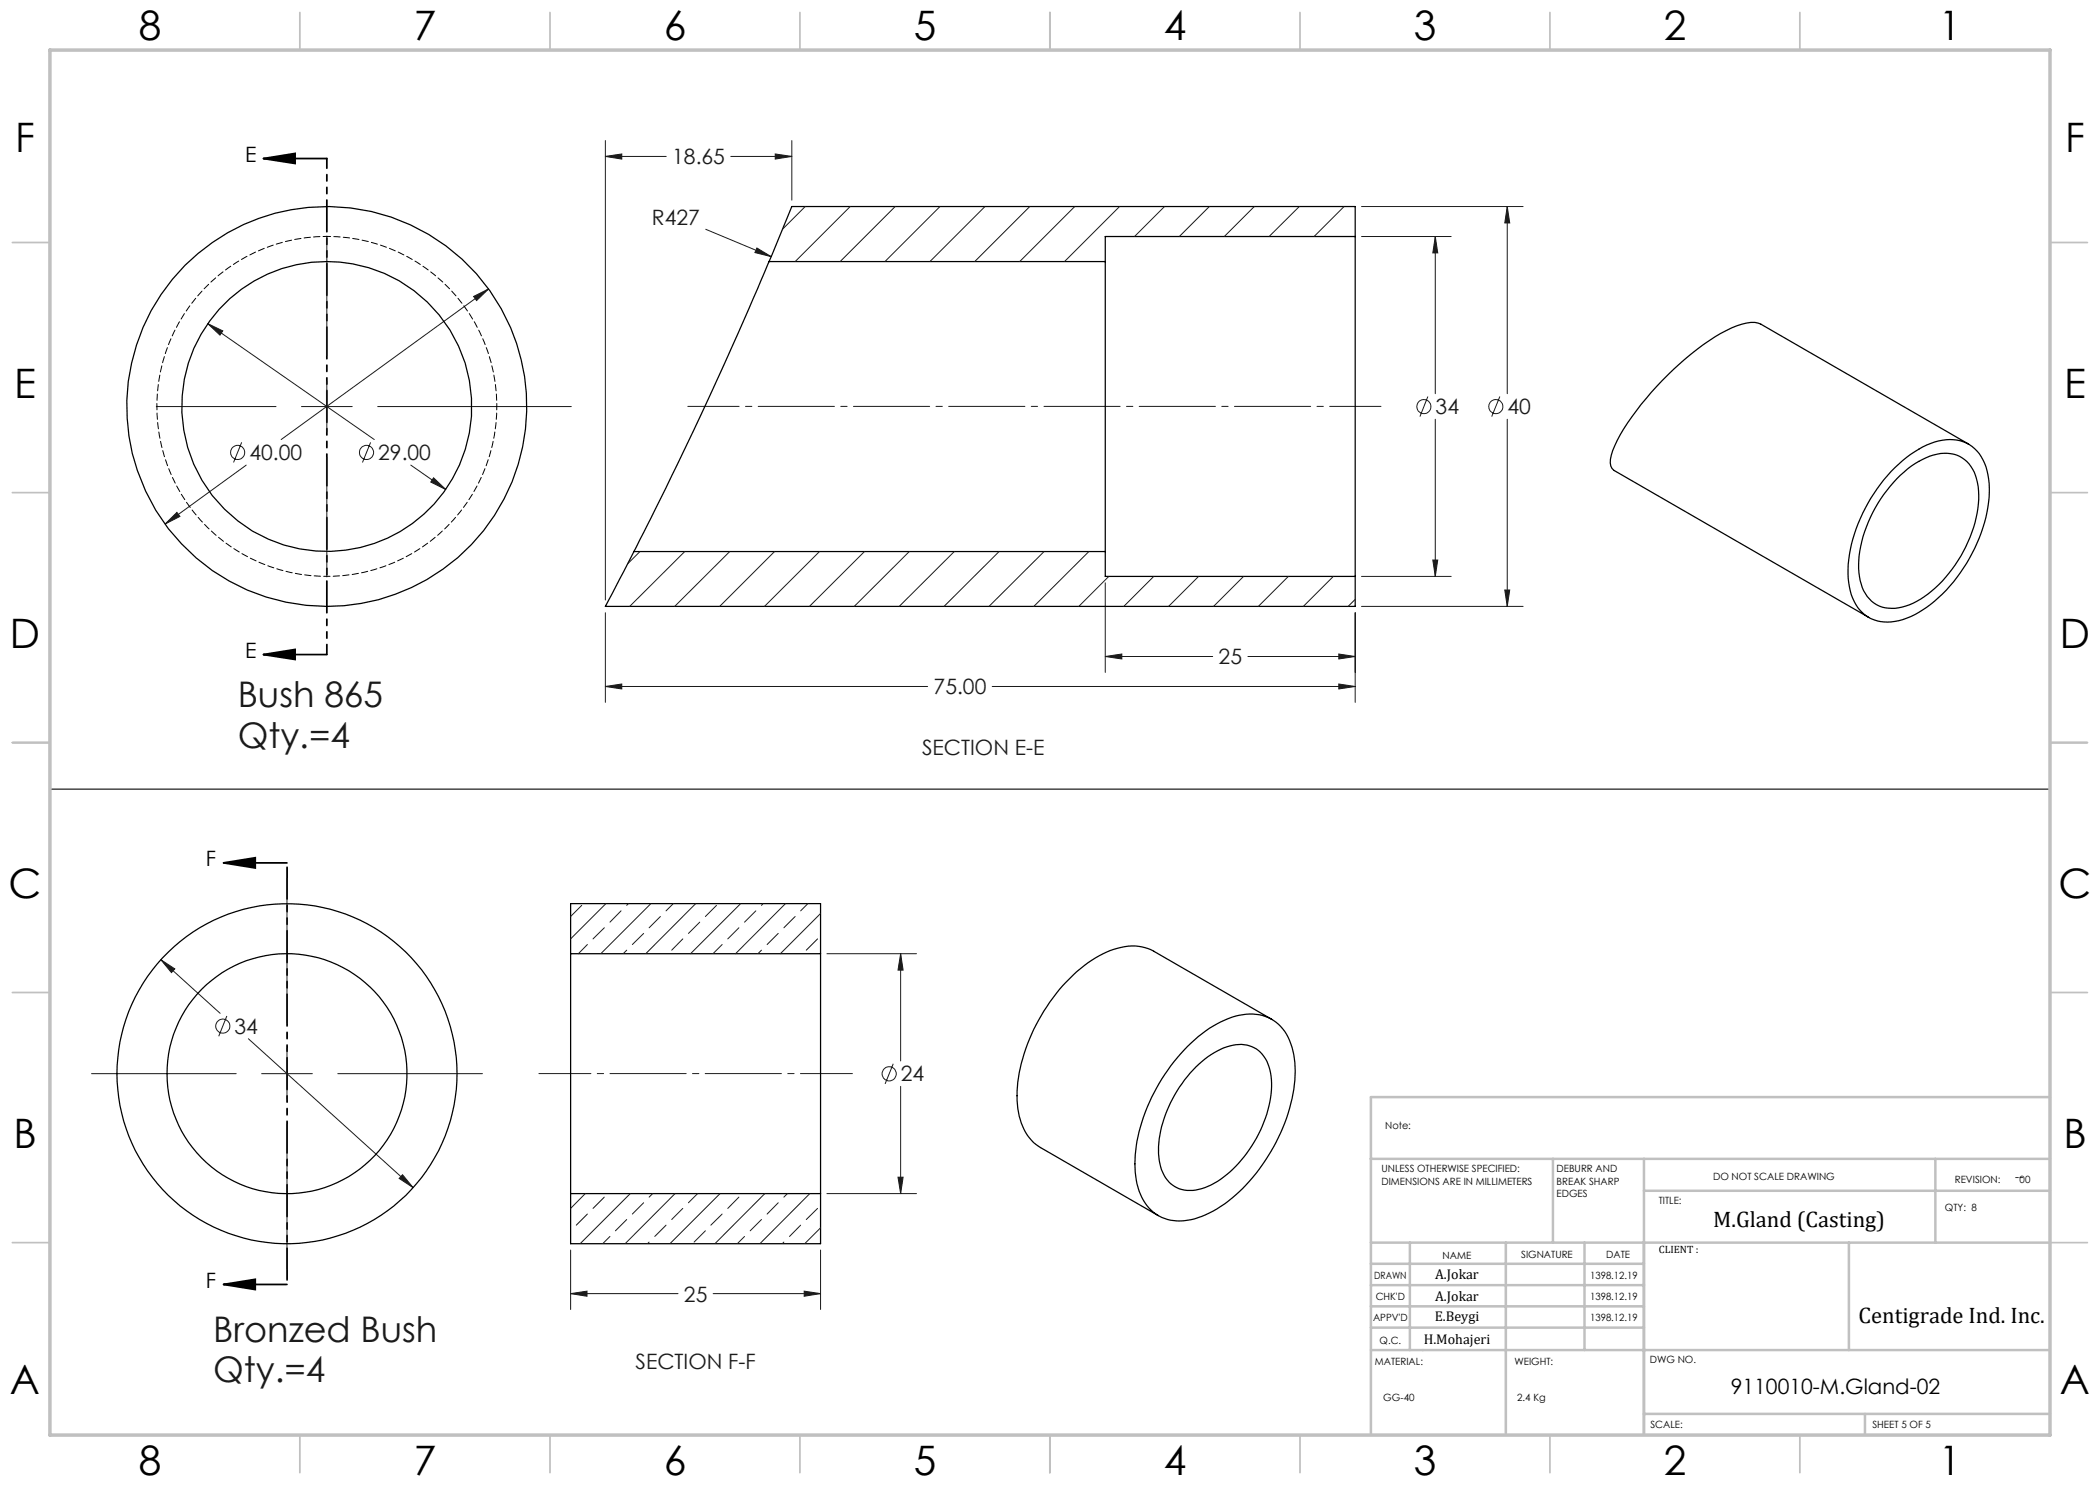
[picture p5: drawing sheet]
<svg xmlns="http://www.w3.org/2000/svg" width="420mm" height="297mm" viewBox="0 0 420 297" stroke-linecap="round" stroke-linejoin="round" font-family="sans-serif">
<g fill="none" stroke="#191924" stroke-width=".2">
<path d="M121.1 31.3l3.3-.5v1zM121.1 28.1v91.9M121.1 31.3h12.1M146.2 31.3h12.2M155 30.8l3.4 .5-3.4 .5zM158.4 28.1v11.9M65.4 47.2v24M94.7 59.3l3-1.5-2.4 2.3zM97.7 57.8l-41.5 30.1M141.1 45.9l13.1 5.4M151.4 49.6l2.8 1.7-3.2-.8zM272.3 47.3h17.9"/>
<path d="M272.3 41.3h32.3M287.1 47.3l.4 3.3h-.9zM287.1 47.3v31.4M301.4 41.3l.5 3.3h-.9zM301.4 41.3v37.4M41.6 64.7l3 1.5-.6 .8zM41.6 64.7l33.3 23.2M65.4 76.2v10.2M285.6 79.3l-1.6 4M300 79.3l-1.7 4M31.3 81.3h23.9M48.3 88.5l-1.6 4"/>
<path d="M49.2 93l-16.2 11.8M60.3 81.3h10.1M65.4 91.5v23.9M74.1 88.5l-1.6 4M75.5 81.3h38.8M82.2 93l6.9 4.9M86.7 95.6l2.4 2.3-3-1.5zM287.1 83.9v31.4M301.4 83.9v37.4M33 104.8l2.4-2.3 .6 .8zM221.1 116.6v17.9M272.3 115.3h17.9"/>
<path d="M286.6 112h.9l-.4 3.3zM301 118h.9l-.5 3.3zM121.1 137.3l3.3-.5v1zM121.1 122.6v17.9M121.1 137.3h64.4M198.4 137.3h72.6M221.1 131.3l3.3-.5v1zM221.1 131.3h21.4M249.6 131.3h21.4M267.8 130.8l3.2 .5-3.2 .5zM267.8 136.8l3.2 .5-3.2 .5zM271 122.6v17.9"/>
<path d="M272.3 121.3h32.3M57.4 175.6v29M32.2 191.9l2.8 1.9-.7 .7zM32.2 191.9l11.8 10.8M165.4 190.7h17.9M180.1 190.7l.5 3.3h-1zM180.1 190.7v21.5M18.3 214.7h28.9M45.4 203.2l-1.7 4.1M49.7 207.7l32.9 29.8M52.3 214.7h10.2M57.4 209.7v10.1"/>
<path d="M67.6 214.7h28.9M178.6 212.8l-1.6 4M180.1 217.3v21.4M57.4 224.9v28.9M80.5 234.9l2.1 2.6-2.8-1.8zM165.4 238.7h17.9M179.6 235.4h1l-.5 3.3zM114.1 258.7l3.3-.5v1.1zM114.1 250v11.9M114.1 258.7h21.5M142.6 258.7h21.5M160.8 258.2l3.3 .5-3.3 .6z"/>
<path d="M164.1 250v11.9"/>
<circle cx="47.5" cy="90.5" r="1.4"/>
<circle cx="73.3" cy="90.5" r="1.41"/>
<circle cx="284.8" cy="81.3" r="1.4"/>
<circle cx="299.2" cy="81.3" r="1.4"/>
<circle cx="44.6" cy="205.2" r="1.41"/>
<circle cx="177.8" cy="214.8" r="1.42"/>
</g>
<path d="M52.7 31.7h12.7M52.7 31.7l6.3-1v2zM52.7 130.9h12.7M52.7 130.9l6.3-1v2zM44.7 172.6l6.3-1v2zM44.7 172.6h12.7M44.7 256.9l6.3-1v2zM44.7 256.9h12.7" fill="none" stroke="#000" stroke-width=".35"/>
<path d="M65.4 31.7v99.2" fill="none" stroke="#000" stroke-width=".35" stroke-dasharray="6.3 1.3 1.3 1.3 1.3 1.3" stroke-dashoffset="4.4"/>
<path d="M57.4 172.6v84.3" fill="none" stroke="#000" stroke-width=".35" stroke-dasharray="6.3 1.3 1.3 1.3 1.3 1.3" stroke-dashoffset="-.9"/>
<path d="M137.6 81.3h138.6" fill="none" stroke="#191924" stroke-width=".2" stroke-dasharray="15.2 1.3 1.3 1.3" stroke-dashoffset="5"/>
<path d="M170.5 214.7h-62.7" fill="none" stroke="#191924" stroke-width=".2" stroke-dasharray="15.2 1.3 1.3 1.3" stroke-dashoffset="4.8"/>
<path d="M10 157.8h400" fill="none" stroke="#191924" stroke-width=".25"/>
<g fill="none" stroke="#c0c0c0" stroke-width=".35">
<path d="M60 2.5v7.5M110 2.5v7.5M160 2.5v7.5M210 2.5v7.5M260 2.5v7.5M310 2.5v7.5M360 2.5v7.5M2.5 48.5h7.5M410 48.5h7.5M2.5 98.5h7.5M410 98.5h7.5M2.5 148.5h7.5"/>
<path d="M410 148.5h7.5M2.5 198.5h7.5M410 198.5h7.5M2.5 248.5h7.5M410 248.5h7.5M60 287v7.5M110 287v7.5M160 287v7.5M210 287v7.5M260 287v7.5M310 287v7.5M360 287v7.5"/>
</g>
<g fill="none" stroke="#c0c0c0" stroke-width=".5">
<path d="M410 219.4h-135.8v67.4M274.2 231.8h135.8M310.6 231.8v16.7M328.8 231.8v55.2M328.8 238.2h81.2M387.1 231.8v16.7M274.2 248.5h135.8M274.2 257h54.6M274.2 252.8h54.6M282 248.5v21.5M301.2 248.5v38.3M316.9 248.5v21.5"/>
<path d="M369.8 248.5v21.5M274.2 265.5h54.6M274.2 261.3h54.6M274.2 270h135.8M328.8 282.8h81.2M373 282.8v4.2"/>
</g>
<path d="M10 10h400v277h-400z" fill="none" stroke="#c0c0c0" stroke-width=".7"/>
<path d="M52.7 31.7l6.3-1v2zM52.7 130.9l6.3-1v2zM44.7 172.6l6.3-1v2zM44.7 256.9l6.3-1v2z" fill="#000"/>
<g fill="#191924">
<path d="M151.4 49.6l2.8 1.7-3.2-.8z"/>
<path d="M94.7 59.3l.6 .8 2.4-2.3zM33 104.8l3-1.5-.6-.8zM41.6 64.7l2.4 2.3 .6-.8zM86.7 95.6l-.6 .8 3 1.5zM287.1 47.3l.4 3.3h-.9zM286.6 112h.9l-.4 3.3zM267.8 130.8l3.2 .5-3.2 .5zM221.1 131.3l3.3-.5v1zM121.1 137.3l3.3-.5v1zM267.8 136.8l3.2 .5-3.2 .5zM121.1 31.3l3.3-.5v1zM155 30.8l3.4 .5-3.4 .5zM301.4 41.3l.5 3.3h-.9zM301 118h.9l-.5 3.3zM80.5 234.9l-.7 .8 2.8 1.8zM32.2 191.9l2.1 2.6 .7-.7zM114.1 258.7l3.3-.5v1.1zM160.8 258.2l3.3 .5-3.3 .6zM180.1 190.7l.5 3.3h-1zM179.6 235.4h1l-.5 3.3z"/>
</g>
<g fill="none" stroke="#000" stroke-width=".25">
<path d="M153.8 52.3a848.7 848.7 0 0 1-27 58M153.8 52.3h67.3M221.1 52.3v58M271 47.3v68M271 47.3v-6h-112.6l-4.6 11M271 47.3h-49.9v5M378.2 94.3a20.1 20.1 0 0 1 10.3-6.3 7.4 7.4 0 0 1 8.9 6.1 22.9 22.9 0 0 1-2 14.6 29.9 29.9 0 0 1-12.5 14.2 9.6 9.6 0 0 1-9.3 .5 9.5 9.5 0 0 1-4-7.7 29.6 29.6 0 0 1 6.5-18.9zM379.3 95.8a15.3 15.3 0 0 1 9.5-5.1 6.4 6.4 0 0 1 6.7 5.9 21.4 21.4 0 0 1-2.8 13.7 23.4 23.4 0 0 1-10.8 10.7 7.3 7.3 0 0 1-7.6-.8 10.1 10.1 0 0 1-2.5-8.2 27.4 27.4 0 0 1 7.5-16.2zM393.7 88.8l-41.5-24a6 6 0 0 0-4.8 .4 43.8 43.8 0 0 0-13.8 9.8 53.6 53.6 0 0 0-10.6 14.1 5 5 0 0 0-.6 4.6l.5 .4 50.8 29.4M126.8 110.3l-5.7 11h149.9v-6M126.8 110.3h94.3M221.1 110.3v5h49.9"/>
<path d="M114.1 190.7v48M114.1 190.7v-10h50v10M114.1 190.7h50M164.1 190.7v48M237.5 209.3a20.4 20.4 0 0 1 11.7-6.5 8.4 8.4 0 0 1 9.2 6.7 24 24 0 0 1-1.1 14.1 35 35 0 0 1-14.7 18.6 12 12 0 0 1-9.7 1.5 9.2 9.2 0 0 1-5.6-7.7 28.3 28.3 0 0 1 3.5-17.4 39.5 39.5 0 0 1 6.7-9.3zM239.1 213.4a13.9 13.9 0 0 1 9.2-4.5 6 6 0 0 1 5.7 5 20.1 20.1 0 0 1-2.7 13.7 21.5 21.5 0 0 1-10.3 9.9 6.3 6.3 0 0 1-7.6-1.6 11.3 11.3 0 0 1-1.4-8.9 26.4 26.4 0 0 1 7.1-13.6zM254.4 203.9l-23.6-13.7a9.5 9.5 0 0 0-8-.3 27.8 27.8 0 0 0-13.4 11.4 33.3 33.3 0 0 0-6 18.7 11.8 11.8 0 0 0 3.8 8.9l24.5 14.2M114.1 238.7v10h50v-10M114.1 238.7h50"/>
<circle cx="65.4" cy="81.3" r="29"/>
<circle cx="65.4" cy="81.3" r="40"/>
<circle cx="57.4" cy="214.7" r="34"/>
<circle cx="57.4" cy="214.7" r="24"/>
</g>
<path d="M65.4 47.3a34 34 0 0 1 29.8 50.4 34 34 0 0 1-58.5 1.8 34 34 0 0 1 26.6-52.2h2.1" fill="none" stroke="#000" stroke-width=".2" stroke-dasharray="1.3 .6" stroke-dashoffset=".5"/>
<g fill="none" stroke="#191924" stroke-width=".2">
<path d="M161 41.3l-4.5 4.6M170 41.3l-11 11M179 41.3l-11 11M188 41.3l-11 11M197 41.3l-11 11M206 41.3l-11.1 11M214.9 41.3l-11 11M223.9 41.3l-11 11M232.9 41.3l-6 6M241.9 41.3l-6 6M250.9 41.3l-6 6M259.9 41.3l-6.1 6"/>
<path d="M268.8 41.3l-6 6M128 110.3l-2.4 2.4M136.9 110.3l-11 11M145.9 110.3l-11 11M154.9 110.3l-11 11M163.9 110.3l-11 11M172.9 110.3l-11 11M181.9 110.3l-11 11M190.9 110.3l-11.1 11M199.8 110.3l-11 11M208.8 110.3l-11 11M217.8 110.3l-11 11"/>
<path d="M221.8 115.3l-6 6M230.8 115.3l-6 6M239.7 115.3l-6 6M248.7 115.3l-6 6M257.7 115.3l-6 6M266.7 115.3l-6 6M271 119.9l-1.4 1.4M116.3 181.1l-2.2 2.2M117.5 188.9l-1.8 1.8M120.9 185.6l-2.3 2.2M121.2 180.7l-7.1 7.1M124.2 182.2l-2.2 2.2"/>
<path d="M125.3 190l-.7 .7M125.7 180.7l-.4 .4M128.7 186.7l-2.2 2.2M130.2 180.7l-10 10M132.1 183.3l-2.3 2.3M134.7 180.7l-1.5 1.5M136.6 187.8l-2.3 2.2M139.1 180.7l-9.9 10M139.9 184.4l-2.2 2.3M143.3 181.1l-2.2 2.2M144.4 188.9l-1.8 1.8M147.8 185.6l-2.2 2.2"/>
<path d="M148.1 180.7l-10 10M151.2 182.2l-2.3 2.2M152.3 190l-.7 .7M152.6 180.7l-.3 .4M155.6 186.7l-2.2 2.2M157.1 180.7l-10 10M159 183.3l-2.2 2.3M161.6 180.7l-1.5 1.5M163.5 187.8l-2.2 2.2M164.1 182.7l-8 8M117.1 238.7l-3 3M120.9 239.4l-2.3 2.3"/>
<path d="M126 238.7l-10 10M130.5 238.7l-.7 .7M135 238.7l-10 10M139.5 238.7l-1.8 1.9M144 238.7l-10 10M147.8 239.4l-2.2 2.3M153 238.7l-10 10M157.5 238.7l-.7 .7M162 238.7l-10 10M117.5 242.8l-2.2 2.2M122 247.3l-1.5 1.4M125.3 243.9l-2.2 2.3"/>
<path d="M128.7 240.6l-2.2 2.2M129.8 248.4l-.3 .3M133.2 245l-2.2 2.3M136.6 241.7l-2.3 2.2M141.1 246.2l-2.3 2.2M144.4 242.8l-2.2 2.2M148.9 247.3l-1.4 1.4M152.3 243.9l-2.3 2.3M155.6 240.6l-2.2 2.2M156.8 248.4l-.3 .3M160.1 245l-2.2 2.3M163.5 241.7l-2.2 2.2"/>
<path d="M164.1 245.6l-3.2 3.1"/>
</g>
<g font-size="8.1">
<text x="27.8" y="8">8</text>
<text x="82.8" y="8">7</text>
<text x="132.8" y="8">6</text>
<text x="182.8" y="8">5</text>
<text x="232.8" y="8">4</text>
<text x="282.8" y="8">3</text>
<text x="332.8" y="8">2</text>
<text x="387.8" y="8">1</text>
<text x="3" y="30.4">F</text>
<text x="413" y="30.4">F</text>
<text x="2.8" y="79.6">E</text>
<text x="412.8" y="79.6">E</text>
<text x="2" y="129.6">D</text>
<text x="412" y="129.6">D</text>
<text x="1.7" y="179.6">C</text>
<text x="411.7" y="179.6">C</text>
<text x="2.7" y="229.6">B</text>
<text x="412.7" y="229.6">B</text>
<text x="2" y="278.9">A</text>
<text x="412" y="278.9">A</text>
<text x="27.8" y="295">8</text>
<text x="82.8" y="295">7</text>
<text x="132.8" y="295">6</text>
<text x="182.8" y="295">5</text>
<text x="232.8" y="295">4</text>
<text x="282.8" y="295">3</text>
<text x="332.8" y="295">2</text>
<text x="387.8" y="295">1</text>
</g>
<g font-size="7.1" fill="#191924">
<text x="47.5" y="141.5">Bush 865</text>
<text x="47.5" y="149.5">Qty.=4</text>
<text x="42.7" y="268.4">Bronzed Bush</text>
<text x="42.7" y="276.4">Qty.=4</text>
</g>
<g font-size="4.5">
<text x="342.6" y="245.3">M.Gland (Casting)</text>
<text x="371.7" y="264.6">Centigrade Ind. Inc.</text>
</g>
<g font-size="4.2">
<text x="49" y="32.4">E</text>
<text x="49" y="131.6">E</text>
<text x="41.2" y="173.3">F</text>
<text x="41.2" y="257.6">F</text>
<text x="346.2" y="278.8">9110010-M.Gland-02</text>
</g>
<g font-size="4.2" fill="#191924">
<text x="134.4" y="32.9">18.65</text>
<text x="130.4" y="44.9">R427</text>
<text x="287.1" y="82.9">34</text>
<text x="301.5" y="82.9">40</text>
<text x="49.9" y="92">40.00</text>
<text x="75.6" y="92">29.00</text>
<text x="243.7" y="132.9">25</text>
<text x="186.7" y="138.9">75.00</text>
<text x="184.4" y="150.9">SECTION E-E</text>
<text x="46.9" y="206.8">34</text>
<text x="180.2" y="216.3">24</text>
<text x="136.8" y="260.3">25</text>
<text x="127.1" y="273.7">SECTION F-F</text>
</g>
<g font-size="2.8">
<text x="287" y="255.9">A.Jokar</text>
<text x="287" y="260.1">A.Jokar</text>
<text x="284.7" y="268.7">H.Mohajeri</text>
<text x="286.9" y="264.2">E.Beygi</text>
</g>
<text font-size="2.5" x="403" y="236.1">--</text>
<text font-size="2.1" x="331.8" y="250.7">CLIENT :</text>
<g font-size="2">
<text x="277" y="225.8">Note:</text>
<text x="276.3" y="234.5">UNLESS OTHERWISE SPECIFIED:</text>
<text x="276.3" y="237">DIMENSIONS ARE IN MILLIMETERS</text>
<text x="311.3" y="234.5">DEBURR AND</text>
<text x="311.3" y="237">BREAK SHARP</text>
<text x="311.3" y="239.5">EDGES</text>
<text x="342.6" y="236">DO NOT SCALE DRAWING</text>
<text x="391" y="236.6">REVISION:</text>
<text x="403.9" y="236.6">00</text>
<text x="331.8" y="240.8">TITLE:</text>
<text x="389" y="242.2">QTY: 8</text>
<text x="288.5" y="251.7">NAME</text>
<text x="304.2" y="251.7">SIGNATURE</text>
<text x="321.2" y="251.7">DATE</text>
<text x="274.8" y="255.9">DRAWN</text>
<text x="318" y="255.9">1398.12.19</text>
<text x="275.1" y="260.1">CHK'D</text>
<text x="318" y="260.1">1398.12.19</text>
<text x="274.6" y="264.2">APPV'D</text>
<text x="275.9" y="268.7">Q.C.</text>
<text x="318" y="264.2">1398.12.19</text>
<text x="275" y="273">MATERIAL:</text>
<text x="302.9" y="273">WEIGHT:</text>
<text x="330" y="272.5">DWG NO.</text>
<text x="276.7" y="280.2">GG-40</text>
<text x="303.4" y="280.2">2.4 Kg</text>
<text x="330.1" y="285.6">SCALE:</text>
<text x="374.5" y="285.6">SHEET 5 OF 5</text>
</g>
</svg>
